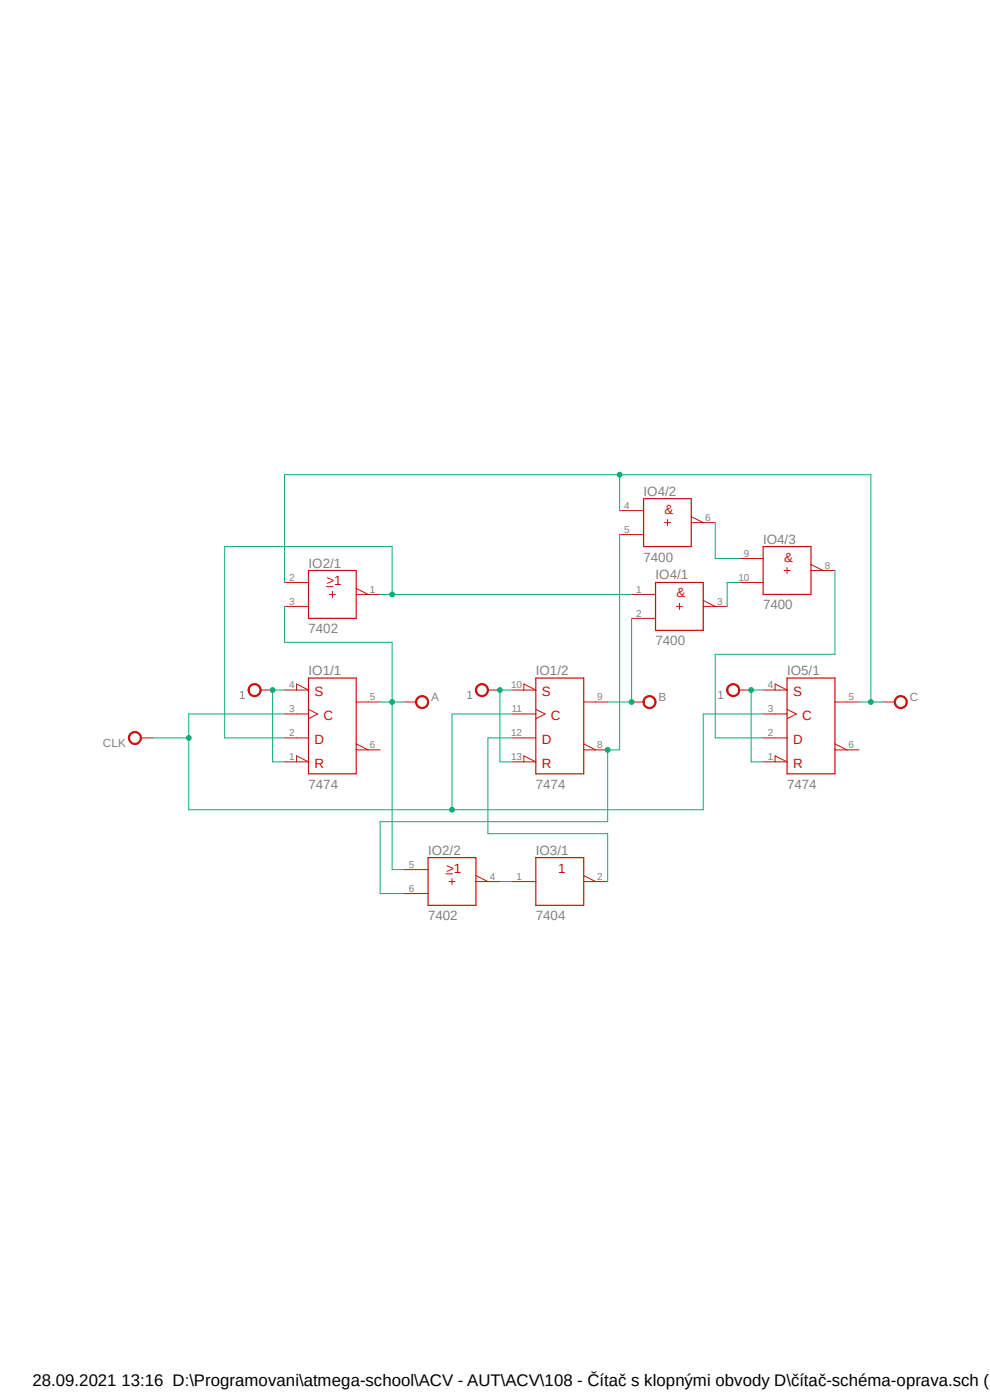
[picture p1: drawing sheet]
<?xml version="1.0" encoding="utf-8"?>
<!DOCTYPE eagle SYSTEM "eagle.dtd">
<eagle version="9.6.2">
<drawing>
<settings>
<setting alwaysvectorfont="no"/>
<setting verticaltext="up"/>
</settings>
<grid distance="0.1" unitdist="inch" unit="inch" style="lines" multiple="1" display="no" altdistance="0.01" altunitdist="inch" altunit="inch"/>
<schematic xreflabel="%F%N/%S.%C%R" xrefpart="/%S.%C%R">
<libraries>
<library name="74ttl-din">
<symbols>
<symbol name="+UB">
<circle x="0" y="-0.635" radius="0.635" width="0.1524" layer="94"/>
<text x="1.27" y="-1.27" size="1.524" layer="95">&gt;NAME</text>
<pin name="+UB" x="0" y="2.54" visible="pad" length="short" direction="pwr" rot="R270"/>
</symbol>
<symbol name="-UB">
<wire x1="0" y1="-0.635" x2="0" y2="0.635" width="0" layer="94"/>
<wire x1="0.635" y1="0" x2="-0.635" y2="0" width="0" layer="94"/>
<circle x="0" y="0.635" radius="0.635" width="0.1524" layer="94"/>
<text x="1.27" y="0" size="1.524" layer="95">&gt;NAME</text>
<pin name="-UB" x="0" y="-2.54" visible="pad" length="short" direction="pwr" rot="R90"/>
</symbol>
<symbol name="74">
<wire x1="-5.08" y1="-10.16" x2="5.08" y2="-10.16" width="0.254" layer="94"/>
<wire x1="-5.08" y1="-10.16" x2="-5.08" y2="-7.62" width="0.254" layer="94"/>
<wire x1="-5.08" y1="10.16" x2="5.08" y2="10.16" width="0.254" layer="94"/>
<wire x1="5.08" y1="10.16" x2="5.08" y2="5.08" width="0.254" layer="94"/>
<wire x1="-5.08" y1="7.62" x2="-7.62" y2="8.89" width="0.1524" layer="94"/>
<wire x1="-5.08" y1="7.62" x2="-5.08" y2="10.16" width="0.254" layer="94"/>
<wire x1="-7.62" y1="8.89" x2="-7.62" y2="7.62" width="0.1524" layer="94"/>
<wire x1="-5.08" y1="-7.62" x2="-7.62" y2="-6.35" width="0.1524" layer="94"/>
<wire x1="-5.08" y1="-7.62" x2="-5.08" y2="-2.54" width="0.254" layer="94"/>
<wire x1="-7.62" y1="-6.35" x2="-7.62" y2="-7.62" width="0.1524" layer="94"/>
<wire x1="7.62" y1="-5.08" x2="5.08" y2="-3.81" width="0.1524" layer="94"/>
<wire x1="5.08" y1="-3.81" x2="5.08" y2="-5.08" width="0.254" layer="94"/>
<wire x1="-5.08" y1="3.5306" x2="-3.0988" y2="2.54" width="0.1524" layer="94"/>
<wire x1="-3.0988" y1="2.54" x2="-5.08" y2="1.5494" width="0.1524" layer="94"/>
<wire x1="5.08" y1="5.08" x2="7.62" y2="5.08" width="0.1524" layer="94"/>
<wire x1="5.08" y1="5.08" x2="5.08" y2="-3.81" width="0.254" layer="94"/>
<wire x1="5.08" y1="-5.08" x2="7.62" y2="-5.08" width="0.1524" layer="94"/>
<wire x1="5.08" y1="-5.08" x2="5.08" y2="-10.16" width="0.254" layer="94"/>
<wire x1="-7.62" y1="7.62" x2="-5.08" y2="7.62" width="0.1524" layer="94"/>
<wire x1="-7.62" y1="2.54" x2="-5.08" y2="2.54" width="0.1524" layer="94"/>
<wire x1="-5.08" y1="2.54" x2="-5.08" y2="7.62" width="0.254" layer="94"/>
<wire x1="-7.62" y1="-2.54" x2="-5.08" y2="-2.54" width="0.1524" layer="94"/>
<wire x1="-5.08" y1="-2.54" x2="-5.08" y2="2.54" width="0.254" layer="94"/>
<wire x1="-7.62" y1="-7.62" x2="-5.08" y2="-7.62" width="0.1524" layer="94"/>
<text x="-5.08" y="-13.335" size="2.032" layer="96">&gt;VALUE</text>
<text x="-5.08" y="10.795" size="2.032" layer="95">&gt;NAME</text>
<text x="-3.81" y="6.35" size="2.032" layer="94">S</text>
<text x="-1.905" y="1.27" size="2.032" layer="94">C</text>
<text x="-3.81" y="-3.81" size="2.032" layer="94">D</text>
<text x="-3.81" y="-8.89" size="2.032" layer="94">R</text>
<pin name="CLK" x="-10.16" y="2.54" visible="pad" length="short" direction="in"/>
<pin name="!PRE" x="-10.16" y="7.62" visible="pad" length="short" direction="in"/>
<pin name="Q" x="10.16" y="5.08" visible="pad" length="short" direction="out" rot="R180"/>
<pin name="!CLR" x="-10.16" y="-7.62" visible="pad" length="short" direction="in"/>
<pin name="D" x="-10.16" y="-2.54" visible="pad" length="short" direction="in"/>
<pin name="!Q" x="10.16" y="-5.08" visible="pad" length="short" direction="out" rot="R180"/>
</symbol>
<symbol name="02">
<wire x1="-0.635" y1="0" x2="0.635" y2="0" width="0" layer="94"/>
<wire x1="0" y1="0.635" x2="0" y2="-0.635" width="0" layer="94"/>
<wire x1="-5.08" y1="-5.08" x2="-5.08" y2="-2.54" width="0.254" layer="94"/>
<wire x1="5.08" y1="5.08" x2="-5.08" y2="5.08" width="0.254" layer="94"/>
<wire x1="5.08" y1="5.08" x2="5.08" y2="1.27" width="0.254" layer="94"/>
<wire x1="-5.08" y1="-5.08" x2="5.08" y2="-5.08" width="0.254" layer="94"/>
<wire x1="7.62" y1="0" x2="5.08" y2="1.27" width="0.1524" layer="94"/>
<wire x1="5.08" y1="1.27" x2="5.08" y2="0" width="0.254" layer="94"/>
<wire x1="5.08" y1="0" x2="7.62" y2="0" width="0.1524" layer="94"/>
<wire x1="5.08" y1="0" x2="5.08" y2="-5.08" width="0.254" layer="94"/>
<wire x1="-7.62" y1="2.54" x2="-5.08" y2="2.54" width="0.1524" layer="94"/>
<wire x1="-5.08" y1="2.54" x2="-5.08" y2="5.08" width="0.254" layer="94"/>
<wire x1="-7.62" y1="-2.54" x2="-5.08" y2="-2.54" width="0.1524" layer="94"/>
<wire x1="-5.08" y1="-2.54" x2="-5.08" y2="2.54" width="0.254" layer="94"/>
<wire x1="-1.27" y1="1.651" x2="0.127" y2="1.651" width="0.1524" layer="94"/>
<text x="-5.08" y="5.715" size="2.032" layer="95">&gt;NAME</text>
<text x="-5.08" y="-8.255" size="2.032" layer="96">&gt;VALUE</text>
<text x="-1.27" y="1.905" size="2.032" layer="94">&gt;1</text>
<pin name="A" x="-10.16" y="2.54" visible="pad" length="short" direction="in" swaplevel="1"/>
<pin name="B" x="-10.16" y="-2.54" visible="pad" length="short" direction="in" swaplevel="1"/>
<pin name="Y" x="10.16" y="0" visible="pad" length="short" direction="out" rot="R180"/>
</symbol>
<symbol name="04">
<wire x1="-5.08" y1="-5.08" x2="-5.08" y2="0" width="0.254" layer="94"/>
<wire x1="5.08" y1="5.08" x2="-5.08" y2="5.08" width="0.254" layer="94"/>
<wire x1="5.08" y1="5.08" x2="5.08" y2="1.27" width="0.254" layer="94"/>
<wire x1="-5.08" y1="-5.08" x2="5.08" y2="-5.08" width="0.254" layer="94"/>
<wire x1="7.62" y1="0" x2="5.08" y2="1.27" width="0.1524" layer="94"/>
<wire x1="5.08" y1="1.27" x2="5.08" y2="0" width="0.254" layer="94"/>
<wire x1="5.08" y1="0" x2="7.62" y2="0" width="0.1524" layer="94"/>
<wire x1="5.08" y1="0" x2="5.08" y2="-5.08" width="0.254" layer="94"/>
<wire x1="-7.62" y1="0" x2="-5.08" y2="0" width="0.1524" layer="94"/>
<wire x1="-5.08" y1="0" x2="-5.08" y2="5.08" width="0.254" layer="94"/>
<text x="-5.08" y="5.715" size="2.032" layer="95">&gt;NAME</text>
<text x="-5.08" y="-8.255" size="2.032" layer="96">&gt;VALUE</text>
<text x="-0.3302" y="1.905" size="2.032" layer="94">1</text>
<pin name="A" x="-10.16" y="0" visible="pad" length="short" direction="in" swaplevel="1"/>
<pin name="Y" x="10.16" y="0" visible="pad" length="short" direction="out" rot="R180"/>
</symbol>
<symbol name="00">
<wire x1="-0.635" y1="0" x2="0.635" y2="0" width="0" layer="94"/>
<wire x1="0" y1="0.635" x2="0" y2="-0.635" width="0" layer="94"/>
<wire x1="-5.08" y1="-5.08" x2="-5.08" y2="-2.54" width="0.254" layer="94"/>
<wire x1="5.08" y1="5.08" x2="-5.08" y2="5.08" width="0.254" layer="94"/>
<wire x1="5.08" y1="5.08" x2="5.08" y2="1.27" width="0.254" layer="94"/>
<wire x1="-5.08" y1="-5.08" x2="5.08" y2="-5.08" width="0.254" layer="94"/>
<wire x1="7.62" y1="0" x2="5.08" y2="1.27" width="0.1524" layer="94"/>
<wire x1="5.08" y1="1.27" x2="5.08" y2="0" width="0.254" layer="94"/>
<wire x1="5.08" y1="0" x2="7.62" y2="0" width="0.1524" layer="94"/>
<wire x1="5.08" y1="0" x2="5.08" y2="-5.08" width="0.254" layer="94"/>
<wire x1="-7.62" y1="2.54" x2="-5.08" y2="2.54" width="0.1524" layer="94"/>
<wire x1="-5.08" y1="2.54" x2="-5.08" y2="5.08" width="0.254" layer="94"/>
<wire x1="-7.62" y1="-2.54" x2="-5.08" y2="-2.54" width="0.1524" layer="94"/>
<wire x1="-5.08" y1="-2.54" x2="-5.08" y2="2.54" width="0.254" layer="94"/>
<text x="-5.08" y="5.715" size="2.032" layer="95">&gt;NAME</text>
<text x="-5.08" y="-8.255" size="2.032" layer="96">&gt;VALUE</text>
<text x="-0.635" y="1.905" size="2.032" layer="94">&amp;</text>
<pin name="A" x="-10.16" y="2.54" visible="pad" length="short" direction="in" swaplevel="1"/>
<pin name="B" x="-10.16" y="-2.54" visible="pad" length="short" direction="in" swaplevel="1"/>
<pin name="Y" x="10.16" y="0" visible="pad" length="short" direction="out" rot="R180"/>
</symbol>
</symbols>
<devicesets>
<deviceset name="74*74" prefix="V">
<gates>
<gate name="/+UB" symbol="+UB" x="15.24" y="5.08" addlevel="request"/>
<gate name="/-UB" symbol="-UB" x="15.24" y="-5.08" addlevel="request"/>
<gate name="/1" symbol="74" x="0" y="0" swaplevel="1"/>
<gate name="/2" symbol="74" x="-25.4" y="0" swaplevel="1"/>
</gates>
<devices>
<device name="N" package="DIL14">
<connects>
<connect gate="/+UB" pin="+UB" pad="14"/>
<connect gate="/-UB" pin="-UB" pad="7"/>
<connect gate="/1" pin="!CLR" pad="1"/>
<connect gate="/1" pin="!PRE" pad="4"/>
<connect gate="/1" pin="!Q" pad="6"/>
<connect gate="/1" pin="CLK" pad="3"/>
<connect gate="/1" pin="D" pad="2"/>
<connect gate="/1" pin="Q" pad="5"/>
<connect gate="/2" pin="!CLR" pad="13"/>
<connect gate="/2" pin="!PRE" pad="10"/>
<connect gate="/2" pin="!Q" pad="8"/>
<connect gate="/2" pin="CLK" pad="11"/>
<connect gate="/2" pin="D" pad="12"/>
<connect gate="/2" pin="Q" pad="9"/>
</connects>
<package3dinstances>
<package3dinstance package3d_urn="urn:adsk.eagle:package:16407/2"/>
</package3dinstances>
<technologies>
<technology name="">
<attribute name="POPULARITY" value="0" constant="no"/>
</technology>
</technologies>
</device>
</devices>
</deviceset>
<deviceset name="74*02" prefix="V">
<gates>
<gate name="/+UB" symbol="+UB" x="15.24" y="12.7" addlevel="request"/>
<gate name="/-UB" symbol="-UB" x="15.24" y="5.08" addlevel="request"/>
<gate name="/1" symbol="02" x="0" y="0" swaplevel="1"/>
<gate name="/2" symbol="02" x="0" y="17.78" swaplevel="1"/>
<gate name="/3" symbol="02" x="-22.86" y="0" swaplevel="1"/>
<gate name="/4" symbol="02" x="-22.86" y="17.78" swaplevel="1"/>
</gates>
<devices>
<device name="N" package="DIL14">
<connects>
<connect gate="/+UB" pin="+UB" pad="14"/>
<connect gate="/-UB" pin="-UB" pad="7"/>
<connect gate="/1" pin="A" pad="2"/>
<connect gate="/1" pin="B" pad="3"/>
<connect gate="/1" pin="Y" pad="1"/>
<connect gate="/2" pin="A" pad="5"/>
<connect gate="/2" pin="B" pad="6"/>
<connect gate="/2" pin="Y" pad="4"/>
<connect gate="/3" pin="A" pad="8"/>
<connect gate="/3" pin="B" pad="9"/>
<connect gate="/3" pin="Y" pad="10"/>
<connect gate="/4" pin="A" pad="11"/>
<connect gate="/4" pin="B" pad="12"/>
<connect gate="/4" pin="Y" pad="13"/>
</connects>
<package3dinstances>
<package3dinstance package3d_urn="urn:adsk.eagle:package:16407/2"/>
</package3dinstances>
<technologies>
<technology name="">
<attribute name="POPULARITY" value="0" constant="no"/>
</technology>
</technologies>
</device>
</devices>
</deviceset>
<deviceset name="74*04" prefix="V">
<gates>
<gate name="/+UB" symbol="+UB" x="15.24" y="12.7" addlevel="request"/>
<gate name="/-UB" symbol="-UB" x="15.24" y="5.08" addlevel="request"/>
<gate name="/1" symbol="04" x="0" y="0" swaplevel="1"/>
<gate name="/2" symbol="04" x="0" y="17.78" swaplevel="1"/>
<gate name="/3" symbol="04" x="0" y="35.56" swaplevel="1"/>
<gate name="/4" symbol="04" x="-25.4" y="0" swaplevel="1"/>
<gate name="/5" symbol="04" x="-25.4" y="17.78" swaplevel="1"/>
<gate name="/6" symbol="04" x="-25.4" y="35.56" swaplevel="1"/>
</gates>
<devices>
<device name="N" package="DIL14">
<connects>
<connect gate="/+UB" pin="+UB" pad="14"/>
<connect gate="/-UB" pin="-UB" pad="7"/>
<connect gate="/1" pin="A" pad="1"/>
<connect gate="/1" pin="Y" pad="2"/>
<connect gate="/2" pin="A" pad="3"/>
<connect gate="/2" pin="Y" pad="4"/>
<connect gate="/3" pin="A" pad="5"/>
<connect gate="/3" pin="Y" pad="6"/>
<connect gate="/4" pin="A" pad="9"/>
<connect gate="/4" pin="Y" pad="8"/>
<connect gate="/5" pin="A" pad="11"/>
<connect gate="/5" pin="Y" pad="10"/>
<connect gate="/6" pin="A" pad="13"/>
<connect gate="/6" pin="Y" pad="12"/>
</connects>
<package3dinstances>
<package3dinstance package3d_urn="urn:adsk.eagle:package:16407/2"/>
</package3dinstances>
<technologies>
<technology name="">
<attribute name="POPULARITY" value="0" constant="no"/>
</technology>
</technologies>
</device>
</devices>
</deviceset>
<deviceset name="74*00" prefix="V">
<gates>
<gate name="/+UB" symbol="+UB" x="15.24" y="12.7" addlevel="request"/>
<gate name="/-UB" symbol="-UB" x="15.24" y="5.08" addlevel="request"/>
<gate name="/1" symbol="00" x="0" y="0" swaplevel="1"/>
<gate name="/2" symbol="00" x="0" y="17.78" swaplevel="1"/>
<gate name="/3" symbol="00" x="-22.86" y="0" swaplevel="1"/>
<gate name="/4" symbol="00" x="-22.86" y="17.78" swaplevel="1"/>
</gates>
<devices>
<device name="N" package="DIL14">
<connects>
<connect gate="/+UB" pin="+UB" pad="14"/>
<connect gate="/-UB" pin="-UB" pad="7"/>
<connect gate="/1" pin="A" pad="1"/>
<connect gate="/1" pin="B" pad="2"/>
<connect gate="/1" pin="Y" pad="3"/>
<connect gate="/2" pin="A" pad="4"/>
<connect gate="/2" pin="B" pad="5"/>
<connect gate="/2" pin="Y" pad="6"/>
<connect gate="/3" pin="A" pad="9"/>
<connect gate="/3" pin="B" pad="10"/>
<connect gate="/3" pin="Y" pad="8"/>
<connect gate="/4" pin="A" pad="12"/>
<connect gate="/4" pin="B" pad="13"/>
<connect gate="/4" pin="Y" pad="11"/>
</connects>
<package3dinstances>
<package3dinstance package3d_urn="urn:adsk.eagle:package:16407/2"/>
</package3dinstances>
<technologies>
<technology name="">
<attribute name="POPULARITY" value="0" constant="no"/>
</technology>
<technology name="HC">
<attribute name="POPULARITY" value="0" constant="no"/>
</technology>
<technology name="HCT">
<attribute name="POPULARITY" value="0" constant="no"/>
</technology>
<technology name="LS">
<attribute name="POPULARITY" value="0" constant="no"/>
</technology>
</technologies>
</device>
</devices>
</deviceset>
</devicesets>
</library>
<library name="supply2">
<symbols>
<symbol name="VCC">
<circle x="0" y="1.27" radius="1.27" width="0.254" layer="94"/>
<text x="-1.905" y="3.175" size="1.778" layer="96">&gt;VALUE</text>
<pin name="VCC" x="0" y="-2.54" visible="off" length="short" direction="sup" rot="R90"/>
</symbol>
</symbols>
<devicesets>
<deviceset name="VCC" prefix="SUPPLY">
<gates>
<gate name="G$1" symbol="VCC" x="0" y="0"/>
</gates>
<devices>
<device name="">
<technologies>
<technology name=""/>
</technologies>
</device>
</devices>
</deviceset>
</devicesets>
</library>
</libraries>
<attributes>
</attributes>
<variantdefs>
</variantdefs>
<classes>
<class number="0" name="default" width="0" drill="0">
</class>
</classes>
<parts>
<part name="IO1" library="74ttl-din" deviceset="74*74" device="N" package3d_urn="urn:adsk.eagle:package:16407/2" value="7474"/>
<part name="IO2" library="74ttl-din" deviceset="74*02" device="N" package3d_urn="urn:adsk.eagle:package:16407/2" value="7402"/>
<part name="IO3" library="74ttl-din" deviceset="74*04" device="N" package3d_urn="urn:adsk.eagle:package:16407/2" value="7404"/>
<part name="IO5" library="74ttl-din" deviceset="74*74" device="N" package3d_urn="urn:adsk.eagle:package:16407/2" value="7474"/>
<part name="SUPPLY1" library="supply2" deviceset="VCC" device="" value="CLK"/>
<part name="SUPPLY2" library="supply2" deviceset="VCC" device="" value="A"/>
<part name="SUPPLY3" library="supply2" deviceset="VCC" device="" value="B"/>
<part name="SUPPLY4" library="supply2" deviceset="VCC" device="" value="C"/>
<part name="SUPPLY5" library="supply2" deviceset="VCC" device="" value="1"/>
<part name="SUPPLY6" library="supply2" deviceset="VCC" device="" value="1"/>
<part name="SUPPLY7" library="supply2" deviceset="VCC" device="" value="1"/>
<part name="IO4" library="74ttl-din" deviceset="74*00" device="N" package3d_urn="urn:adsk.eagle:package:16407/2" value="7400"/>
</parts>
<sheets>
<sheet>
<plain>
</plain>
<instances>
<instance part="IO1" gate="/1" x="30.48" y="60.96" smashed="yes">
<attribute name="VALUE" x="25.4" y="47.625" size="2.032" layer="96"/>
<attribute name="NAME" x="25.4" y="71.755" size="2.032" layer="95"/>
</instance>
<instance part="IO1" gate="/2" x="78.74" y="60.96" smashed="yes">
<attribute name="VALUE" x="73.66" y="47.625" size="2.032" layer="96"/>
<attribute name="NAME" x="73.66" y="71.755" size="2.032" layer="95"/>
</instance>
<instance part="IO2" gate="/1" x="30.48" y="88.9" smashed="yes">
<attribute name="NAME" x="25.4" y="94.615" size="2.032" layer="95"/>
<attribute name="VALUE" x="25.4" y="80.645" size="2.032" layer="96"/>
</instance>
<instance part="IO2" gate="/2" x="55.88" y="27.94" smashed="yes">
<attribute name="NAME" x="50.8" y="33.655" size="2.032" layer="95"/>
<attribute name="VALUE" x="50.8" y="19.685" size="2.032" layer="96"/>
</instance>
<instance part="IO3" gate="/1" x="78.74" y="27.94" smashed="yes">
<attribute name="NAME" x="73.66" y="33.655" size="2.032" layer="95"/>
<attribute name="VALUE" x="73.66" y="19.685" size="2.032" layer="96"/>
</instance>
<instance part="IO5" gate="/1" x="132.08" y="60.96" smashed="yes">
<attribute name="VALUE" x="127" y="47.625" size="2.032" layer="96"/>
<attribute name="NAME" x="127" y="71.755" size="2.032" layer="95"/>
</instance>
<instance part="SUPPLY1" gate="G$1" x="-10.16" y="58.42" smashed="yes" rot="R90">
<attribute name="VALUE" x="-13.335" y="56.515" size="1.778" layer="96" rot="R180" align="top-left"/>
</instance>
<instance part="SUPPLY2" gate="G$1" x="48.26" y="66.04" smashed="yes" rot="R270">
<attribute name="VALUE" x="51.435" y="67.945" size="1.778" layer="96" align="top-left"/>
</instance>
<instance part="SUPPLY3" gate="G$1" x="96.52" y="66.04" smashed="yes" rot="R270">
<attribute name="VALUE" x="99.695" y="67.945" size="1.778" layer="96" align="top-left"/>
</instance>
<instance part="SUPPLY4" gate="G$1" x="149.86" y="66.04" smashed="yes" rot="R270">
<attribute name="VALUE" x="153.035" y="67.945" size="1.778" layer="96" align="top-left"/>
</instance>
<instance part="SUPPLY5" gate="G$1" x="15.24" y="68.58" smashed="yes" rot="R90">
<attribute name="VALUE" x="12.065" y="66.675" size="1.778" layer="96" rot="R180" align="top-left"/>
</instance>
<instance part="SUPPLY6" gate="G$1" x="63.5" y="68.58" smashed="yes" rot="R90">
<attribute name="VALUE" x="60.325" y="66.675" size="1.778" layer="96" rot="R180" align="top-left"/>
</instance>
<instance part="SUPPLY7" gate="G$1" x="116.84" y="68.58" smashed="yes" rot="R90">
<attribute name="VALUE" x="113.665" y="66.675" size="1.778" layer="96" rot="R180" align="top-left"/>
</instance>
<instance part="IO4" gate="/1" x="104.14" y="86.36" smashed="yes">
<attribute name="NAME" x="99.06" y="92.075" size="2.032" layer="95"/>
<attribute name="VALUE" x="99.06" y="78.105" size="2.032" layer="96"/>
</instance>
<instance part="IO4" gate="/2" x="101.6" y="104.14" smashed="yes">
<attribute name="NAME" x="96.52" y="109.855" size="2.032" layer="95"/>
<attribute name="VALUE" x="96.52" y="95.885" size="2.032" layer="96"/>
</instance>
<instance part="IO4" gate="/3" x="127" y="93.98" smashed="yes">
<attribute name="NAME" x="121.92" y="99.695" size="2.032" layer="95"/>
<attribute name="VALUE" x="121.92" y="85.725" size="2.032" layer="96"/>
</instance>
</instances>
<busses>
</busses>
<nets>
<net name="VCC" class="0">
<segment>
<pinref part="SUPPLY1" gate="G$1" pin="VCC"/>
<wire x1="-7.62" y1="58.42" x2="0" y2="58.42" width="0.1524" layer="91"/>
<wire x1="0" y1="58.42" x2="0" y2="63.5" width="0.1524" layer="91"/>
<pinref part="IO1" gate="/1" pin="CLK"/>
<wire x1="0" y1="63.5" x2="20.32" y2="63.5" width="0.1524" layer="91"/>
<wire x1="0" y1="58.42" x2="0" y2="43.18" width="0.1524" layer="91"/>
<junction x="0" y="58.42"/>
<wire x1="0" y1="43.18" x2="55.88" y2="43.18" width="0.1524" layer="91"/>
<wire x1="55.88" y1="43.18" x2="55.88" y2="63.5" width="0.1524" layer="91"/>
<pinref part="IO1" gate="/2" pin="CLK"/>
<wire x1="55.88" y1="63.5" x2="68.58" y2="63.5" width="0.1524" layer="91"/>
<wire x1="55.88" y1="43.18" x2="109.22" y2="43.18" width="0.1524" layer="91"/>
<wire x1="109.22" y1="43.18" x2="109.22" y2="63.5" width="0.1524" layer="91"/>
<junction x="55.88" y="43.18"/>
<pinref part="IO5" gate="/1" pin="CLK"/>
<wire x1="109.22" y1="63.5" x2="121.92" y2="63.5" width="0.1524" layer="91"/>
</segment>
<segment>
<pinref part="IO1" gate="/1" pin="Q"/>
<pinref part="SUPPLY2" gate="G$1" pin="VCC"/>
<wire x1="40.64" y1="66.04" x2="43.18" y2="66.04" width="0.1524" layer="91"/>
<pinref part="IO2" gate="/1" pin="B"/>
<wire x1="43.18" y1="66.04" x2="45.72" y2="66.04" width="0.1524" layer="91"/>
<wire x1="20.32" y1="86.36" x2="20.32" y2="78.74" width="0.1524" layer="91"/>
<wire x1="20.32" y1="78.74" x2="43.18" y2="78.74" width="0.1524" layer="91"/>
<wire x1="43.18" y1="78.74" x2="43.18" y2="66.04" width="0.1524" layer="91"/>
<junction x="43.18" y="66.04"/>
<pinref part="IO2" gate="/2" pin="A"/>
<wire x1="45.72" y1="30.48" x2="43.18" y2="30.48" width="0.1524" layer="91"/>
<wire x1="43.18" y1="30.48" x2="43.18" y2="66.04" width="0.1524" layer="91"/>
</segment>
<segment>
<pinref part="IO1" gate="/2" pin="Q"/>
<pinref part="SUPPLY3" gate="G$1" pin="VCC"/>
<wire x1="88.9" y1="66.04" x2="93.98" y2="66.04" width="0.1524" layer="91"/>
<pinref part="IO4" gate="/1" pin="B"/>
<wire x1="93.98" y1="83.82" x2="93.98" y2="66.04" width="0.1524" layer="91"/>
<junction x="93.98" y="66.04"/>
</segment>
<segment>
<pinref part="IO5" gate="/1" pin="Q"/>
<pinref part="SUPPLY4" gate="G$1" pin="VCC"/>
<wire x1="142.24" y1="66.04" x2="144.78" y2="66.04" width="0.1524" layer="91"/>
<pinref part="IO2" gate="/1" pin="A"/>
<wire x1="144.78" y1="66.04" x2="147.32" y2="66.04" width="0.1524" layer="91"/>
<wire x1="20.32" y1="91.44" x2="20.32" y2="114.3" width="0.1524" layer="91"/>
<wire x1="20.32" y1="114.3" x2="91.44" y2="114.3" width="0.1524" layer="91"/>
<wire x1="91.44" y1="114.3" x2="144.78" y2="114.3" width="0.1524" layer="91"/>
<wire x1="144.78" y1="114.3" x2="144.78" y2="66.04" width="0.1524" layer="91"/>
<junction x="144.78" y="66.04"/>
<pinref part="IO4" gate="/2" pin="A"/>
<wire x1="91.44" y1="106.68" x2="91.44" y2="114.3" width="0.1524" layer="91"/>
<junction x="91.44" y="114.3"/>
</segment>
<segment>
<pinref part="IO1" gate="/1" pin="!CLR"/>
<wire x1="20.32" y1="53.34" x2="17.78" y2="53.34" width="0.1524" layer="91"/>
<wire x1="17.78" y1="53.34" x2="17.78" y2="68.58" width="0.1524" layer="91"/>
<pinref part="IO1" gate="/1" pin="!PRE"/>
<wire x1="17.78" y1="68.58" x2="20.32" y2="68.58" width="0.1524" layer="91"/>
<pinref part="SUPPLY5" gate="G$1" pin="VCC"/>
<junction x="17.78" y="68.58"/>
</segment>
<segment>
<pinref part="IO1" gate="/2" pin="!CLR"/>
<wire x1="68.58" y1="53.34" x2="66.04" y2="53.34" width="0.1524" layer="91"/>
<wire x1="66.04" y1="53.34" x2="66.04" y2="68.58" width="0.1524" layer="91"/>
<pinref part="IO1" gate="/2" pin="!PRE"/>
<wire x1="66.04" y1="68.58" x2="68.58" y2="68.58" width="0.1524" layer="91"/>
<pinref part="SUPPLY6" gate="G$1" pin="VCC"/>
<junction x="66.04" y="68.58"/>
</segment>
<segment>
<pinref part="IO5" gate="/1" pin="!CLR"/>
<wire x1="121.92" y1="53.34" x2="119.38" y2="53.34" width="0.1524" layer="91"/>
<wire x1="119.38" y1="53.34" x2="119.38" y2="68.58" width="0.1524" layer="91"/>
<pinref part="IO5" gate="/1" pin="!PRE"/>
<wire x1="119.38" y1="68.58" x2="121.92" y2="68.58" width="0.1524" layer="91"/>
<pinref part="SUPPLY7" gate="G$1" pin="VCC"/>
<junction x="119.38" y="68.58"/>
</segment>
</net>
<net name="N$2" class="0">
<segment>
<pinref part="IO2" gate="/1" pin="Y"/>
<wire x1="40.64" y1="88.9" x2="43.18" y2="88.9" width="0.1524" layer="91"/>
<wire x1="43.18" y1="88.9" x2="43.18" y2="99.06" width="0.1524" layer="91"/>
<wire x1="43.18" y1="99.06" x2="7.62" y2="99.06" width="0.1524" layer="91"/>
<wire x1="7.62" y1="99.06" x2="7.62" y2="58.42" width="0.1524" layer="91"/>
<pinref part="IO1" gate="/1" pin="D"/>
<wire x1="7.62" y1="58.42" x2="20.32" y2="58.42" width="0.1524" layer="91"/>
<pinref part="IO4" gate="/1" pin="A"/>
<wire x1="43.18" y1="88.9" x2="93.98" y2="88.9" width="0.1524" layer="91"/>
<junction x="43.18" y="88.9"/>
</segment>
</net>
<net name="N$1" class="0">
<segment>
<pinref part="IO2" gate="/2" pin="Y"/>
<pinref part="IO3" gate="/1" pin="A"/>
<wire x1="66.04" y1="27.94" x2="68.58" y2="27.94" width="0.1524" layer="91"/>
</segment>
</net>
<net name="N$4" class="0">
<segment>
<pinref part="IO2" gate="/2" pin="B"/>
<wire x1="45.72" y1="25.4" x2="40.64" y2="25.4" width="0.1524" layer="91"/>
<wire x1="40.64" y1="25.4" x2="40.64" y2="40.64" width="0.1524" layer="91"/>
<wire x1="40.64" y1="40.64" x2="88.9" y2="40.64" width="0.1524" layer="91"/>
<pinref part="IO1" gate="/2" pin="!Q"/>
<wire x1="88.9" y1="40.64" x2="88.9" y2="55.88" width="0.1524" layer="91"/>
<pinref part="IO4" gate="/2" pin="B"/>
<wire x1="88.9" y1="55.88" x2="91.44" y2="55.88" width="0.1524" layer="91"/>
<wire x1="91.44" y1="55.88" x2="91.44" y2="101.6" width="0.1524" layer="91"/>
<junction x="88.9" y="55.88"/>
</segment>
</net>
<net name="N$5" class="0">
<segment>
<pinref part="IO3" gate="/1" pin="Y"/>
<wire x1="88.9" y1="27.94" x2="88.9" y2="38.1" width="0.1524" layer="91"/>
<wire x1="88.9" y1="38.1" x2="63.5" y2="38.1" width="0.1524" layer="91"/>
<wire x1="63.5" y1="38.1" x2="63.5" y2="58.42" width="0.1524" layer="91"/>
<pinref part="IO1" gate="/2" pin="D"/>
<wire x1="63.5" y1="58.42" x2="68.58" y2="58.42" width="0.1524" layer="91"/>
</segment>
</net>
<net name="N$6" class="0">
<segment>
<pinref part="IO5" gate="/1" pin="D"/>
<wire x1="111.76" y1="58.42" x2="121.92" y2="58.42" width="0.1524" layer="91"/>
<pinref part="IO4" gate="/3" pin="Y"/>
<wire x1="137.16" y1="93.98" x2="137.16" y2="76.2" width="0.1524" layer="91"/>
<wire x1="137.16" y1="76.2" x2="111.76" y2="76.2" width="0.1524" layer="91"/>
<wire x1="111.76" y1="76.2" x2="111.76" y2="58.42" width="0.1524" layer="91"/>
</segment>
</net>
<net name="N$3" class="0">
<segment>
<pinref part="IO4" gate="/2" pin="Y"/>
<pinref part="IO4" gate="/3" pin="A"/>
<wire x1="111.76" y1="104.14" x2="111.76" y2="96.52" width="0.1524" layer="91"/>
<wire x1="111.76" y1="96.52" x2="116.84" y2="96.52" width="0.1524" layer="91"/>
</segment>
</net>
<net name="N$7" class="0">
<segment>
<pinref part="IO4" gate="/1" pin="Y"/>
<wire x1="114.3" y1="86.36" x2="114.3" y2="91.44" width="0.1524" layer="91"/>
<pinref part="IO4" gate="/3" pin="B"/>
<wire x1="114.3" y1="91.44" x2="116.84" y2="91.44" width="0.1524" layer="91"/>
</segment>
</net>
</nets>
</sheet>
</sheets>
</schematic>
</drawing>
<compatibility>
<note version="8.2" severity="warning">
Since Version 8.2, EAGLE supports online libraries. The ids
of those online libraries will not be understood (or retained)
with this version.
</note>
<note version="8.3" severity="warning">
Since Version 8.3, EAGLE supports URNs for individual library
assets (packages, symbols, and devices). The URNs of those assets
will not be understood (or retained) with this version.
</note>
<note version="8.3" severity="warning">
Since Version 8.3, EAGLE supports the association of 3D packages
with devices in libraries, schematics, and board files. Those 3D
packages will not be understood (or retained) with this version.
</note>
</compatibility>
</eagle>
